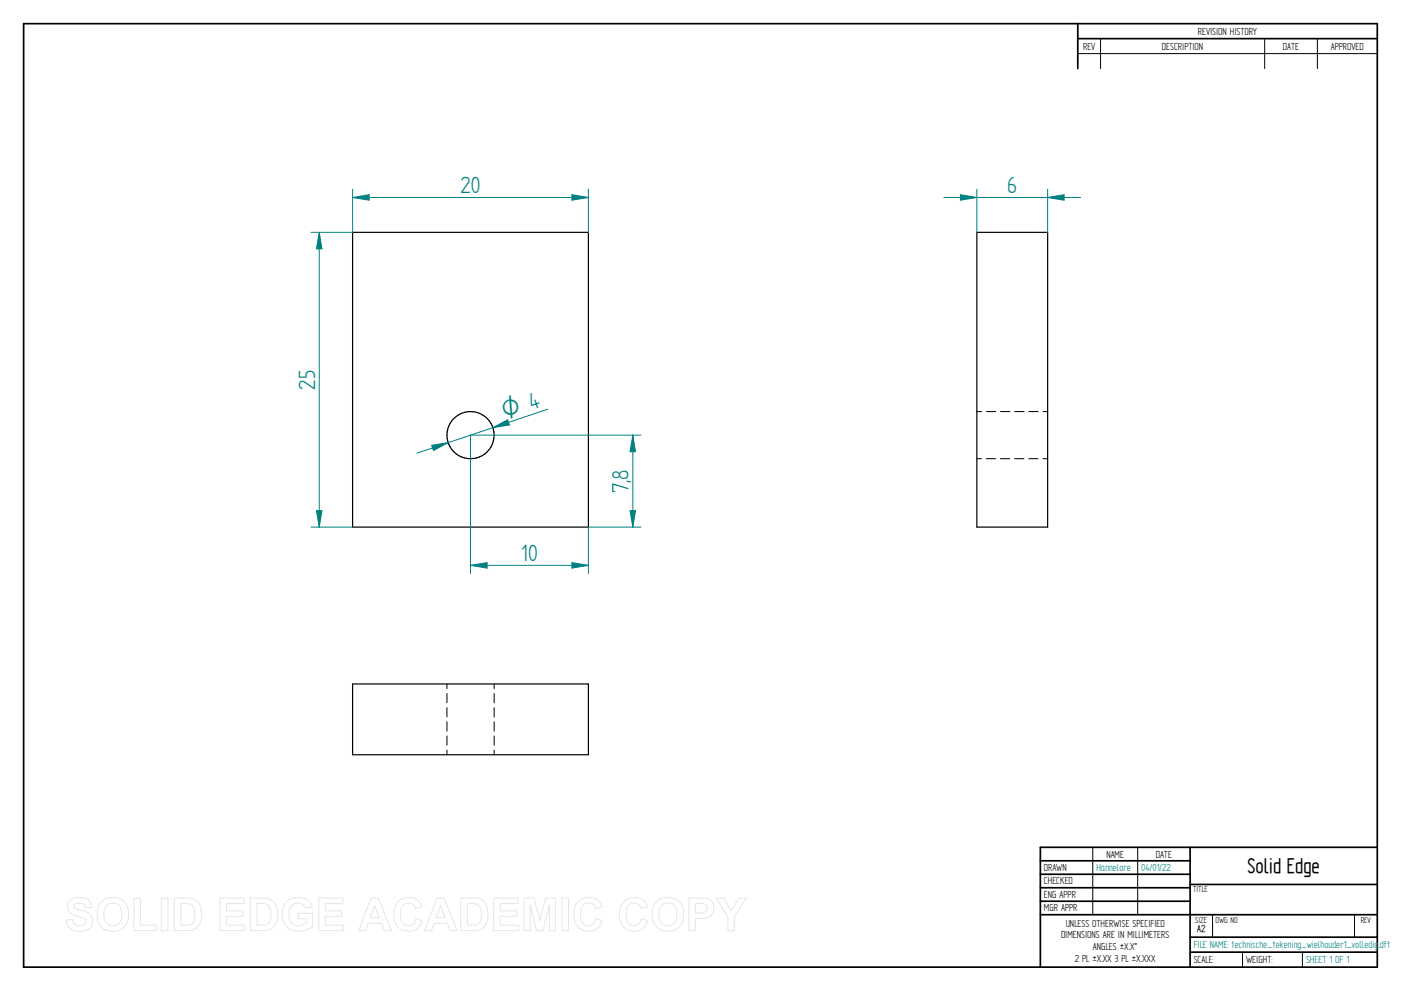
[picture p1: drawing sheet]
<svg xmlns="http://www.w3.org/2000/svg" width="594mm" height="420mm" viewBox="0 0 594 420" stroke-linecap="round" stroke-linejoin="round" font-family="sans-serif">
<g fill="none" stroke="#000" stroke-width=".72">
<path d="M10 10h574v400h-574zM457 10v19.1M457 16.4h127M504.6 359.2v50.8M584 359.2h-142.9v50.8M441.1 365h63.5M441.1 370.7h63.5M441.1 376.4h63.5M504.6 375h79.4M441.1 382.1h63.5M441.1 387.8h142.9M504.6 397.3h79.4"/>
<path d="M504.6 403.7h79.4"/>
</g>
<g fill="none" stroke="#000" stroke-width=".42">
<path d="M466.7 16.4v12.7M536.3 16.4v12.7M558.6 16.4v12.7M457 22.7h127M414.2 174.5h2M418.3 174.5h3.9M424.3 174.5h3.9M430.3 174.5h3.9M436.3 174.5h3.9M442.3 174.5h1.9M414.2 194.5h2M418.2 194.5h4"/>
<path d="M424.2 194.5h4M430.2 194.5h4M436.2 194.5h4M442.2 194.5h2M189.5 290v2M189.5 294v3.9M209.5 290v2M209.5 294v4M189.5 300v4M189.5 306v4M189.5 312v3.9M189.5 318v2"/>
<path d="M209.5 300.1v3.9M209.5 306v4M209.5 312v4M209.5 318.1v1.9M463.4 359.2v28.6M482.4 359.2v28.6M514.2 387.9v9.4M574.4 387.9v9.4M526.9 403.7v6.3M552.3 403.7v6.3"/>
</g>
<g fill="none" stroke="#000" stroke-width=".51">
<path d="M149.5 98.5h100v125h-100zM414.2 98.5h30v125h-30zM149.5 290h100v30h-100z"/>
<circle cx="199.5" cy="184.5" r="10"/>
</g>
<path d="M131.9 98.5h17.6M135.4 98.5l1.1 7h-2.3zM131.9 223.5h17.6" fill="none" stroke="#008080" stroke-width=".42"/>
<path d="M135.4 98.5l1.1 7h-2.3z" fill="#008080"/>
<path d="M134.2 216.5h2.3l-1.1 7z" fill="none" stroke="#008080" stroke-width=".42"/>
<path d="M134.2 216.5h2.3l-1.1 7z" fill="#008080"/>
<path d="M135.4 98.5v125M232.3 173.5l-55.5 18.7M183 188.8l7-1.1-6.2 3.3z" fill="none" stroke="#008080" stroke-width=".42"/>
<path d="M183 188.8l7-1.1-6.2 3.3z" fill="#008080"/>
<path d="M209 181.3l6.3-3.3 .7 2.2z" fill="none" stroke="#008080" stroke-width=".42"/>
<path d="M209 181.3l6.3-3.3 .7 2.2z" fill="#008080"/>
<path d="M414.2 80.2v18.3M444.2 80.2v18.3M444.2 83.7l7-1.2v2.4z" fill="none" stroke="#008080" stroke-width=".42"/>
<path d="M444.2 83.7l7-1.2v2.4z" fill="#008080"/>
<path d="M407.2 82.5l7 1.2-7 1.2z" fill="none" stroke="#008080" stroke-width=".42"/>
<path d="M407.2 82.5l7 1.2-7 1.2z" fill="#008080"/>
<path d="M149.5 80.2v18.3M242.5 82.5l7 1.2-7 1.2zM249.5 80.2v18.3M400.2 83.7h58" fill="none" stroke="#008080" stroke-width=".42"/>
<path d="M242.5 82.5l7 1.2-7 1.2z" fill="#008080"/>
<path d="M149.5 83.7l7-1.2v2.4z" fill="none" stroke="#008080" stroke-width=".42"/>
<path d="M149.5 83.7l7-1.2v2.4z" fill="#008080"/>
<path d="M149.5 83.7h100M199.5 184.5v58.7M199.5 239.7l7-1.2v2.4zM249.5 223.5v19.7" fill="none" stroke="#008080" stroke-width=".42"/>
<path d="M199.5 239.7l7-1.2v2.4z" fill="#008080"/>
<path d="M242.5 238.5l7 1.2-7 1.2z" fill="none" stroke="#008080" stroke-width=".42"/>
<path d="M242.5 238.5l7 1.2-7 1.2z" fill="#008080"/>
<path d="M199.5 184.5h72.3M268.3 184.5l1.2 7h-2.3zM199.5 239.7h50M249.5 223.5h22.3" fill="none" stroke="#008080" stroke-width=".42"/>
<path d="M268.3 184.5l1.2 7h-2.3z" fill="#008080"/>
<path d="M267.2 216.5h2.3l-1.2 7z" fill="none" stroke="#008080" stroke-width=".42"/>
<path d="M267.2 216.5h2.3l-1.2 7z" fill="#008080"/>
<path d="M268.3 184.5v39" fill="none" stroke="#008080" stroke-width=".42"/>
<g fill="none" stroke="#e6e6e6" stroke-width=".42">
<path d="M29.7 381.7a6.6 6.6 0 0 1 8.6 .8l.6 2.2-2.8 .1a2.76 2.76 0 0 0-2.1-2 2.76 2.76 0 0 0-2.7 1.1 1.65 1.65 0 0 0 1.7 1.7l1.8 .5a4.4 4.4 0 0 1 4 2.4 4.4 4.4 0 0 1-.4 4.7 6.9 6.9 0 0 1-9.4-.4l-.9-2.7 2.7-.3a2.99 2.99 0 0 0 2.6 2.7 2.99 2.99 0 0 0 3.1-1.9 2.64 2.64 0 0 0-2.9-1.9 5 5 0 0 1-5-4.4l.3-1.6zM43 382.3a6.9 6.9 0 0 1 8.4-.9 6.9 6.9 0 0 1 3 7.9 6.8 6.8 0 0 1-8.1 5.4 6.8 6.8 0 0 1-5.1-8.3 6.2 6.2 0 0 1 1.8-4.1zM45.4 383.7a3.9 3.9 0 0 1 4.5-.3 3.9 3.9 0 0 1 1.8 4.2 3.9 3.9 0 0 1-2.2 4.5 3.9 3.9 0 0 1-4.7-1.3 6.4 6.4 0 0 1 .6-7.1zM56.8 380.9h2.8v11.4h6.9v2.3h-9.7zM68.4 380.7h2.8v13.9h-2.8zM73.9 380.7h5.1a5.8 5.8 0 0 1 6.5 6.5 6.1 6.1 0 0 1-6.3 7.4h-5.3zM76.7 383.1h1.9a3.4 3.4 0 0 1 4 3.9v1.3a3.2 3.2 0 0 1-3.8 4h-2.1zM93.3 380.7h10.2v2.4h-7.5v3.1h7v2.3h-7v3.8h7.8v2.3h-10.5zM106.2 380.7h5a5.8 5.8 0 0 1 6.6 6.5 6.1 6.1 0 0 1-6.4 7.4h-5.2zM109 383.1h1.8a3.4 3.4 0 0 1 4.1 3.9v1.3a3.2 3.2 0 0 1-3.9 4h-2zM121.7 382.3a7.4 7.4 0 0 1 9.7 .1l1 2.2-2.8 .5a3.8 3.8 0 0 0-4.6-2 3.8 3.8 0 0 0-2.5 4.4 4.3 4.3 0 0 0 2.3 4.6 4.3 4.3 0 0 0 5-.9v-1.7h-3.2v-2.3h6v5.5a8.2 8.2 0 0 1-11.8-.9 8.4 8.4 0 0 1 .9-9.5zM135.2 380.7h10.3v2.4h-7.5v3.1h6.9v2.3h-6.9v3.8h7.7v2.3h-10.5z"/>
<path d="M157.3 380.7h3.1l5.5 13.9h-3l-1.2-3.1h-5.5l-1.2 3.1h-2.9zM158.9 384l1.9 5.1h-3.8zM168.7 382.4a6 6 0 0 1 10.3 2.1l-2.8 .7a3.3 3.3 0 0 0-3.9-2.2 3.3 3.3 0 0 0-2.4 3.8 4.6 4.6 0 0 0 2.4 5.5 3.2 3.2 0 0 0 4.1-2.8l2.6 .9a6.2 6.2 0 0 1-7.2 4.3 6.2 6.2 0 0 1-4.8-6.9 7.6 7.6 0 0 1 1.7-5.4zM185.3 380.7h3l5.6 13.9h-3l-1.3-3.1h-5.5l-1.1 3.1h-3zM186.8 384l2 5.1h-3.9zM195.4 380.7h5a5.8 5.8 0 0 1 6.5 6.5 6.1 6.1 0 0 1-6.3 7.4h-5.2zM198.2 383.1h1.8a3.4 3.4 0 0 1 4.1 3.9v1.3a3.2 3.2 0 0 1-3.9 4h-2zM209.3 380.7h10.3v2.4h-7.5v3.1h7v2.3h-7v3.8h7.8v2.3h-10.6zM222.2 380.7h4.2l2.5 9.5 2.4-9.5h4.3v13.9h-2.6v-10.9l-2.8 10.9h-2.7l-2.7-10.9v10.9h-2.6zM238.3 380.7h2.8v13.9h-2.8zM245.1 382.4a6 6 0 0 1 10.2 2.1l-2.7 .7a3.3 3.3 0 0 0-4-2.2 3.3 3.3 0 0 0-2.4 3.8 4.6 4.6 0 0 0 2.4 5.5 3.2 3.2 0 0 0 4.1-2.8l2.6 .9a6.2 6.2 0 0 1-7.2 4.3 6.2 6.2 0 0 1-4.8-6.9 7.6 7.6 0 0 1 1.8-5.4zM264.4 382.4a6 6 0 0 1 10.3 2.1l-2.8 .7a3.3 3.3 0 0 0-3.9-2.2 3.3 3.3 0 0 0-2.5 3.8 4.6 4.6 0 0 0 2.4 5.5 3.2 3.2 0 0 0 4.1-2.8l2.7 .9a6.2 6.2 0 0 1-7.2 4.3 6.2 6.2 0 0 1-4.9-6.9 7.6 7.6 0 0 1 1.8-5.4z"/>
<path d="M278.4 382.3a6.9 6.9 0 0 1 8.4-.9 6.9 6.9 0 0 1 3 7.9 6.8 6.8 0 0 1-8.1 5.4 6.8 6.8 0 0 1-5.1-8.3 6.2 6.2 0 0 1 1.8-4.1zM280.8 383.7a3.9 3.9 0 0 1 4.5-.3 3.9 3.9 0 0 1 1.8 4.2 3.9 3.9 0 0 1-2.2 4.5 3.9 3.9 0 0 1-4.8-1.3 6.4 6.4 0 0 1 .7-7.1zM292.1 380.7h5.3a4.4 4.4 0 0 1 5.4 4.4 4.4 4.4 0 0 1-5.5 4.3h-2.4v5.2h-2.8zM294.9 383.1h1.9a2.15 2.15 0 0 1 2.6 .6 2.15 2.15 0 0 1 0 2.7 3.7 3.7 0 0 1-3 .7h-1.5zM303.6 380.7h3.3l3.2 5.5 3.2-5.5h3.2l-5.1 8v5.9h-2.8v-5.9z"/>
</g>
<g font-size="11.3" fill="#008080">
<text x="195.3" y="82">20</text>
<text x="427.1" y="82">6</text>
<text x="133.6" y="165.1" transform="rotate(-90 133.6 165.1)">25</text>
<text x="266.6" y="209.1" transform="rotate(-90 266.6 209.1)">7,8</text>
<text x="221" y="238">10</text>
</g>
<text font-size="10.8" fill="#008080" x="214.1" y="177.8" transform="rotate(-18 214.1 177.8)">O 4</text>
<text font-size="10.1" x="529" y="370.2">Solid Edge</text>
<g font-size="4.9">
<text x="507.9" y="14.7">REVISION HISTORY</text>
<text x="459.3" y="21">REV</text>
<text x="492.7" y="21">DESCRIPTION</text>
<text x="544" y="21">DATE</text>
<text x="564.3" y="21">APPROVED</text>
<text x="469.1" y="363.6">NAME</text>
<text x="490.1" y="363.6">DATE</text>
<text x="442.7" y="369.3">DRAWN</text>
<text x="442.7" y="375">CHECKED</text>
<text x="442.7" y="380.7">ENG APPR</text>
<text x="442.7" y="386.4">MGR APPR</text>
<text x="451.9" y="392.9">UNLESS OTHERWISE SPECIFIED</text>
<text x="449.9" y="397.9">DIMENSIONS ARE IN MILLIMETERS</text>
<text x="455.7" y="407.8">2 PL ±X.XX 3 PL ±X.XXX</text>
<text x="463.5" y="402.9">ANGLES ±X.X°</text>
<text x="506.2" y="408.3">SCALE:</text>
<text x="528.4" y="408.3">WEIGHT:</text>
</g>
<g font-size="4.9" fill="#008080">
<text x="464.9" y="369.3">Hannelore</text>
<text x="483.9" y="369.3">04/01/22</text>
<text x="506.2" y="402">FILE NAME: technische_tekening_wielhouder1_volledig.dft</text>
<text x="553.8" y="408.4">SHEET 1 OF 1</text>
</g>
<text font-size="4.8" x="507.7" y="395.3">A2</text>
<g font-size="4.1">
<text x="505.9" y="378.3">TITLE</text>
<text x="506.9" y="391.1">SIZE</text>
<text x="515.4" y="391.1">DWG NO</text>
<text x="577" y="391.1">REV</text>
</g>
</svg>
